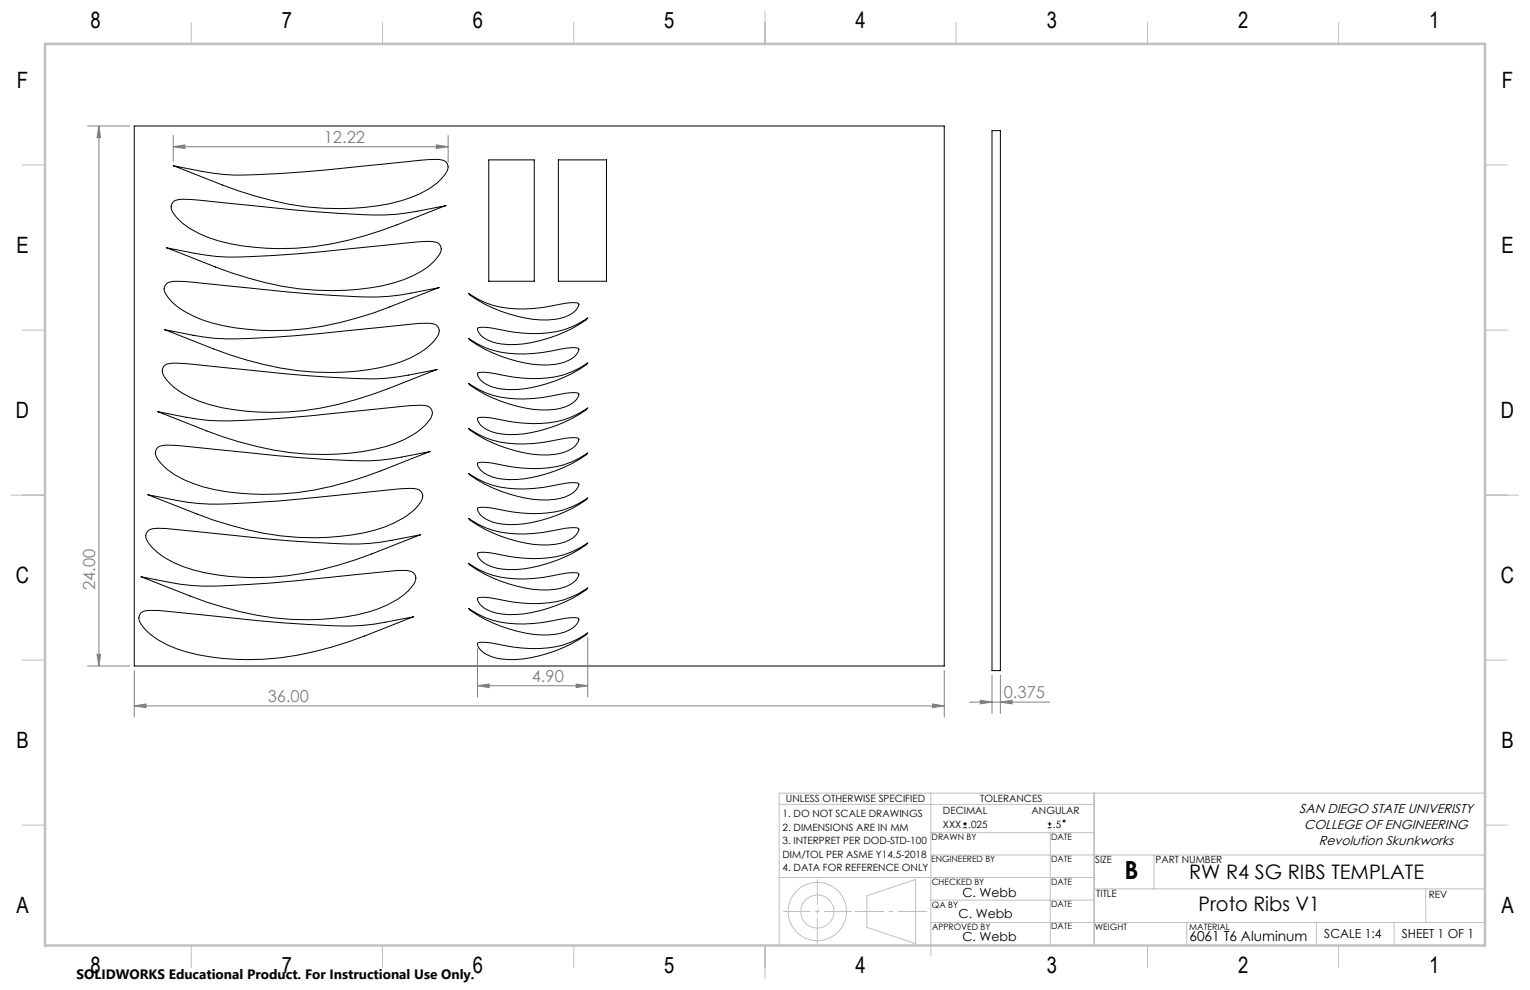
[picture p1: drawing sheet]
<svg xmlns="http://www.w3.org/2000/svg" width="432mm" height="279mm" viewBox="0 0 432 279" stroke-linecap="round" stroke-linejoin="round" font-family="sans-serif">
<g fill="none" stroke="#000" stroke-width=".28">
<path d="M37.9 35.6h228.6v152.4h-228.6zM280 36.9h2.3v152.4h-2.3zM48.9 46.8a80.4 80.4 0 0 0 20.5 2.6l3.1-.1a665.2 665.2 0 0 0 46.2-4.1 16.6 16.6 0 0 1 6.6 .1 2.22 2.22 0 0 1 .5 3.6 18.6 18.6 0 0 1-10 6.9 69.3 69.3 0 0 1-34.2 1.8 111.3 111.3 0 0 1-18.8-5.4zM49 56.8l.5-.2a10.8 10.8 0 0 1 4.4-.3l19.8 2a334.1 334.1 0 0 0 34.7 2.4 91.7 91.7 0 0 0 17.5-2.7 159.5 159.5 0 0 1-32.7 10.9 70.6 70.6 0 0 1-34.3-1.8 20 20 0 0 1-10-7 2.37 2.37 0 0 1 .1-3.3zM137.9 45.1h12.9v34.3h-12.9zM157.6 45.1h13.6v34.3h-13.6zM47 69.9a80.4 80.4 0 0 0 20.5 2.6l3.1-.1a665.2 665.2 0 0 0 46.1-4 16.6 16.6 0 0 1 6.6 0 2.22 2.22 0 0 1 .6 3.6 18.6 18.6 0 0 1-10 7 69.4 69.4 0 0 1-34.3 1.8 111.3 111.3 0 0 1-18.8-5.4zM46.4 93a80.4 80.4 0 0 0 20.5 2.6l3.1-.1a665.2 665.2 0 0 0 46.2-4l2.2-.2a8.6 8.6 0 0 1 4.8 .5 2.32 2.32 0 0 1 .2 3.3 19.5 19.5 0 0 1-10.1 7 71.5 71.5 0 0 1-39 .7 166.4 166.4 0 0 1-27.9-9.8zM47.1 80l.5-.3a10.8 10.8 0 0 1 4.3-.3l19.8 2a334.1 334.1 0 0 0 34.8 2.4 84.2 84.2 0 0 0 17.4-2.6 219.1 219.1 0 0 1-27.9 9.8 71.5 71.5 0 0 1-39-.8 19.6 19.6 0 0 1-10-6.9 2.24 2.24 0 0 1 .1-3.3zM132.2 95.5a24.5 24.5 0 0 0 15.6 4.4 57.9 57.9 0 0 0 11.8-1.6l2-.2a1.81 1.81 0 0 1 1.7 .3l-.2 1.1a7.8 7.8 0 0 1-6.5 3.3 37.5 37.5 0 0 1-24-6.8zM132.2 82.8a24.5 24.5 0 0 0 15.6 4.4 57.9 57.9 0 0 0 11.8-1.6l2-.2a1.81 1.81 0 0 1 1.7 .3l-.2 1.1a7.8 7.8 0 0 1-6.5 3.3 37.5 37.5 0 0 1-24-6.8zM134.9 92.5l1.6-.1 2 .1a43.2 43.2 0 0 0 20.6 .6 25.4 25.4 0 0 0 6.8-3.4 33.1 33.1 0 0 1-13.6 6.5 21.9 21.9 0 0 1-14.8-.3 3.9 3.9 0 0 1-2.7-3.3z"/>
<path d="M44.4 116.2a80.4 80.4 0 0 0 20.6 2.6l3.1-.1a665.2 665.2 0 0 0 46.1-4.1l2.2-.2a8.3 8.3 0 0 1 4.9 .6 2.32 2.32 0 0 1 .1 3.3 19.5 19.5 0 0 1-10 6.9 71.5 71.5 0 0 1-39 .8 166.4 166.4 0 0 1-28-9.8zM46.5 103.1l.5-.3a10.9 10.9 0 0 1 4.4-.2l19.8 1.9a332.5 332.5 0 0 0 34.7 2.4 91.9 91.9 0 0 0 17.5-2.6 159.5 159.5 0 0 1-32.7 10.8 73.7 73.7 0 0 1-31.5-.9 23.1 23.1 0 0 1-12.1-6.8 3.1 3.1 0 0 1-1-3.9zM132.2 108.2a24.5 24.5 0 0 0 15.6 4.4 57.9 57.9 0 0 0 11.8-1.6l2-.2a1.81 1.81 0 0 1 1.7 .3l-.2 1.1a7.8 7.8 0 0 1-6.5 3.3 37.5 37.5 0 0 1-24-6.8zM134.9 117.9l1.6-.1 2 .1a43.2 43.2 0 0 0 20.6 .6 25.4 25.4 0 0 0 6.8-3.4 33.1 33.1 0 0 1-13.6 6.5 21.9 21.9 0 0 1-14.8-.3 3.9 3.9 0 0 1-2.7-3.3zM134.9 105.2l1.6-.1 2 .1a43.2 43.2 0 0 0 20.6 .6 25.4 25.4 0 0 0 6.8-3.4 33.1 33.1 0 0 1-13.6 6.5 21.9 21.9 0 0 1-14.8-.3 3.9 3.9 0 0 1-2.7-3.3zM41.7 139.6a78.6 78.6 0 0 0 20.6 2.7l3.1-.1a701 701 0 0 0 46.1-4.1 16.6 16.6 0 0 1 6.6 0 2.25 2.25 0 0 1 .6 3.6 17.4 17.4 0 0 1-7.4 5.9 53.1 53.1 0 0 1-22.3 4.2 88.1 88.1 0 0 1-33.4-6.7zM44.6 126.2l.4-.3a10.8 10.8 0 0 1 4.4-.2l19.9 2a332.8 332.8 0 0 0 34.7 2.4 91.7 91.7 0 0 0 17.4-2.7 159.5 159.5 0 0 1-32.7 10.9 74.6 74.6 0 0 1-31.5-.9 23.4 23.4 0 0 1-12-6.9 3.1 3.1 0 0 1-1-3.9zM132.2 120.9a24.5 24.5 0 0 0 15.6 4.4 57.9 57.9 0 0 0 11.8-1.6l2-.2a1.81 1.81 0 0 1 1.7 .3l-.2 1.1a7.8 7.8 0 0 1-6.5 3.3 37.5 37.5 0 0 1-24-6.8zM132.2 133.6a24.5 24.5 0 0 0 15.6 4.4 57.9 57.9 0 0 0 11.8-1.6l2-.2a1.81 1.81 0 0 1 1.7 .3l-.2 1.1a7.8 7.8 0 0 1-6.5 3.3 37.5 37.5 0 0 1-24-6.8zM134.9 130.6l1.6-.1 2 .1a43.2 43.2 0 0 0 20.6 .6 25.4 25.4 0 0 0 6.8-3.4 33.1 33.1 0 0 1-13.6 6.5 21.9 21.9 0 0 1-14.8-.3 3.9 3.9 0 0 1-2.7-3.3zM41.9 149.7l.4-.3a14.2 14.2 0 0 1 6.6 0l8.8 .8a408.4 408.4 0 0 0 43.6 3.3 86.9 86.9 0 0 0 17.4-2.6 156.1 156.1 0 0 1-32.7 10.8 70.6 70.6 0 0 1-34.2-1.8 18.6 18.6 0 0 1-10.4-7.5 2.17 2.17 0 0 1 .5-2.7zM132.2 146.3a24.5 24.5 0 0 0 15.6 4.4 57.9 57.9 0 0 0 11.8-1.6l2-.2a1.81 1.81 0 0 1 1.7 .3l-.2 1.1a7.8 7.8 0 0 1-6.5 3.3 37.5 37.5 0 0 1-24-6.8z"/>
<path d="M132.2 159a24.5 24.5 0 0 0 15.6 4.4 57.9 57.9 0 0 0 11.8-1.6l2-.2a1.81 1.81 0 0 1 1.7 .3l-.2 1.1a7.8 7.8 0 0 1-6.5 3.3 37.5 37.5 0 0 1-24-6.8zM134.9 156l1.6-.1 2 .1a43.2 43.2 0 0 0 20.6 .6 25.4 25.4 0 0 0 6.8-3.4 33.1 33.1 0 0 1-13.6 6.5 21.9 21.9 0 0 1-14.8-.3 3.9 3.9 0 0 1-2.7-3.3zM134.9 143.3l1.6-.1 2 .1a43.2 43.2 0 0 0 20.6 .6 25.4 25.4 0 0 0 6.8-3.4 33.1 33.1 0 0 1-13.6 6.5 21.9 21.9 0 0 1-14.8-.3 3.9 3.9 0 0 1-2.7-3.3zM39.8 162.8a78.6 78.6 0 0 0 20.5 2.6l3.1-.1a730.1 730.1 0 0 0 46.2-4 14.9 14.9 0 0 1 6.6 0 2.23 2.23 0 0 1 .6 3.6 19.5 19.5 0 0 1-10.1 6.9 72.7 72.7 0 0 1-43.7-.5l-4.7-1.4zM39.9 172.9a4.2 4.2 0 0 1 2.7-.6h2.2l11 1.1a408.7 408.7 0 0 0 43.5 3.3 86.7 86.7 0 0 0 17.5-2.6 156.1 156.1 0 0 1-32.7 10.8 70.6 70.6 0 0 1-34.3-1.8 18.2 18.2 0 0 1-10.3-7.5 2.17 2.17 0 0 1 .4-2.7zM132.2 171.7a24.5 24.5 0 0 0 15.6 4.4 57.9 57.9 0 0 0 11.8-1.6l2-.2a1.81 1.81 0 0 1 1.7 .3l-.2 1.1a7.8 7.8 0 0 1-6.5 3.3 37.5 37.5 0 0 1-24-6.8zM134.9 168.7l1.6-.1 2 .1a43.2 43.2 0 0 0 20.6 .6 25.4 25.4 0 0 0 6.8-3.4 33.1 33.1 0 0 1-13.6 6.5 21.9 21.9 0 0 1-14.8-.3 3.9 3.9 0 0 1-2.7-3.3zM134.9 181.4l1.6-.1 2 .1a43.2 43.2 0 0 0 20.6 .6 25.4 25.4 0 0 0 6.8-3.4 33.1 33.1 0 0 1-13.6 6.5 21.9 21.9 0 0 1-14.8-.3 3.9 3.9 0 0 1-2.7-3.3zM271.8 233.6h1.1M271.8 232.5h1.1M272.3 232v1.1M295.7 233.6h1.1"/>
<path d="M295.7 232.5h1.1M296.2 232v1.1"/>
<circle cx="300.3" cy="231.7" r=".25"/>
</g>
<g fill="none" stroke="#808080" stroke-width=".28">
<path d="M24.7 35.6h11.9M27.9 35.6l.5 3.2h-1zM27.9 35.6v152.4M48.9 38.2v7.3M126.5 38.2v7.6M48.9 41.4l3.3-.5v1zM48.9 41.4h77.6M123.2 40.9l3.3 .5-3.3 .5zM165.9 179.9v16.8M24.7 188h11.9M27.4 184.6h1l-.5 3.4zM37.9 199.2l3.3-.5v1z"/>
<path d="M37.9 189.2v13.2M37.9 199.2h228.6M134.8 193.5l3.2-.5v1.1zM134.8 183v13.7M134.8 193.5h31.1M162.6 193l3.3 .5-3.3 .6zM263.2 198.7l3.3 .5-3.3 .5zM266.5 189.2v13.2M273.6 198.2h22.6M276.6 197.6l3.4 .6-3.4 .4zM280 190.5v10.8M282.3 198.2l3.3-.6v1z"/>
<path d="M282.3 190.5v10.8"/>
</g>
<g fill="none" stroke="#c0c0c0" stroke-width=".28">
<path d="M54 6.4v6.3M107.9 6.4v6.3M161.9 6.4v6.3M215.9 3.2v9.5M269.8 6.4v6.3M323.8 6.4v6.3M377.8 6.4v6.3M6.3 46.6h6.4M419.1 46.6h6.3M6.3 93.2h6.4M419.1 93.2h6.3M3.1 139.7h9.6"/>
<path d="M419.1 139.7h9.5M6.3 186.3h6.4M419.1 186.3h6.3M6.3 232.9h6.4M219.9 227h88.9M262.7 223.8v46M262.7 235h46.1M296.4 235v31.8M308.8 223.8v43M419.1 223.8h-199.2v43M419.1 232.9h6.3M219.9 247.6h88.9"/>
<path d="M244.7 252.8l13.7-4.6v18.1l-13.7-4.6zM262.7 241.3h156.4M262.7 254h46.1M308.8 250.9h110.3M325.7 241.3v9.6M402.4 250.9v9.4M54 266.7v6.4M107.9 266.7v6.4M161.9 266.7v6.4M215.9 266.7v9.6M262.7 260.3h156.4M323.8 266.7v6.4"/>
<path d="M334.9 260.3v6.5M371.5 260.3v6.5M377.8 266.7v6.4M393.5 260.3v6.5"/>
<circle cx="230.7" cy="257.2" r="4.7"/>
<circle cx="230.7" cy="257.3" r="8.2"/>
</g>
<path d="M230.7 248.2v18.1" fill="none" stroke="#c0c0c0" stroke-width=".28" stroke-dasharray="15.2 1.3 1.3 1.3" stroke-dashoffset="8.1" stroke-linecap="butt"/>
<path d="M221.1 257.2h19.2" fill="none" stroke="#c0c0c0" stroke-width=".28" stroke-dasharray="15.2 1.3 1.3 1.3" stroke-dashoffset="7.5" stroke-linecap="butt"/>
<path d="M241.2 257.2h20.5" fill="none" stroke="#c0c0c0" stroke-width=".28" stroke-dasharray="15.2 1.3 1.3 1.3" stroke-dashoffset="6.9" stroke-linecap="butt"/>
<path d="M12.7 12.4h406.4v254.4h-406.4z" fill="none" stroke="#c0c0c0" stroke-width=".7"/>
<g fill="#808080">
<path d="M282.3 198.2l3.3-.6v1zM276.6 197.6l3.4 .6-3.4 .4z"/>
<path d="M37.9 199.2l3.3-.5v1zM263.2 198.7l3.3 .5-3.3 .5zM48.9 41.4l3.3-.5v1zM123.2 40.9l3.3 .5-3.3 .5zM134.8 193.5l3.2-.5v1.1zM162.6 193l3.3 .5-3.3 .6z"/>
<path d="M27.9 35.6l.5 3.2h-1zM27.4 184.6h1l-.5 3.4z"/>
</g>
<text font-size="7.1" x="317.4" y="248">B</text>
<g font-size="6.3">
<text x="25.5" y="8">8</text>
<text x="79.5" y="8">7</text>
<text x="133.5" y="8">6</text>
<text x="187.5" y="8">5</text>
<text x="241.4" y="8">4</text>
<text x="295.4" y="8">3</text>
<text x="349.4" y="8">2</text>
<text x="403.4" y="8">1</text>
<text x="4.8" y="24.9">F</text>
<text x="423.9" y="24.9">F</text>
<text x="4.6" y="71.5">E</text>
<text x="423.7" y="71.5">E</text>
<text x="4.5" y="118.1">D</text>
<text x="423.6" y="118.1">D</text>
<text x="4.5" y="164.6">C</text>
<text x="423.6" y="164.6">C</text>
<text x="4.6" y="211.2">B</text>
<text x="423.7" y="211.2">B</text>
<text x="4.6" y="257.8">A</text>
<text x="423.7" y="257.8">A</text>
<text x="25.5" y="274.7">8</text>
<text x="79.5" y="274.7">7</text>
<text x="133.5" y="274.7">6</text>
<text x="187.5" y="274.7">5</text>
<text x="241.4" y="274.7">4</text>
<text x="295.4" y="274.7">3</text>
<text x="349.4" y="274.7">2</text>
<text x="403.4" y="274.7">1</text>
</g>
<g font-size="5.6">
<text x="335.6" y="248">RW R4 SG RIBS TEMPLATE</text>
<text x="338.3" y="257.2">Proto Ribs V1</text>
</g>
<g font-size="4.7" fill="#808080">
<text x="91.4" y="40.4">12.22</text>
<text x="26.9" y="166.5" transform="rotate(-90 26.9 166.5)">24.00</text>
<text x="150.1" y="192.5">4.90</text>
<text x="283.3" y="197.1">0.375</text>
<text x="75.6" y="198.2">36.00</text>
</g>
<text font-size="3.9" x="335.7" y="265.5">6061 T6 Aluminum</text>
<text font-size="3.8" x="21.6" y="276.3">SOLIDWORKS Educational Product. For Instructional Use Only.</text>
<g font-size="3.7">
<text x="366.7" y="229.3">SAN DIEGO STATE UNIVERISTY</text>
<text x="368.1" y="233.8">COLLEGE OF ENGINEERING</text>
<text x="372.2" y="238.4">Revolution Skunkworks</text>
</g>
<g font-size="3.5">
<text x="271.6" y="253.2">C. Webb</text>
<text x="270.5" y="259.2">C. Webb</text>
<text x="271.6" y="265.7">C. Webb</text>
<text x="373.8" y="264.7">SCALE 1:4</text>
<text x="395.6" y="264.7">SHEET 1 OF 1</text>
</g>
<g font-size="2.8">
<text x="221.8" y="226.4">UNLESS OTHERWISE SPECIFIED</text>
<text x="276.6" y="226.4">TOLERANCES</text>
<text x="220.8" y="230.6">1. DO NOT SCALE DRAWINGS</text>
<text x="266.1" y="229.8">DECIMAL</text>
<text x="266.1" y="233.6">XXX</text>
<text x="273.3" y="233.6">.025</text>
<text x="291.1" y="229.8">ANGULAR</text>
<text x="297.2" y="233.6">.5</text>
<text x="220.8" y="234.5">2. DIMENSIONS ARE IN MM</text>
<text x="220.8" y="238.3">3. INTERPRET PER DOD-STD-100</text>
<text x="220.8" y="242.1">DIM/TOL PER ASME Y14.5-2018</text>
<text x="220.8" y="245.9">4. DATA FOR REFERENCE ONLY</text>
<text x="309.1" y="243.5">SIZE</text>
<text x="326.1" y="243.5">PART NUMBER</text>
<text x="309.4" y="253.2">TITLE</text>
<text x="403.2" y="253.5">REV</text>
</g>
<g font-size="2.5">
<text x="262.9" y="237">DRAWN BY</text>
<text x="296.6" y="236.9">DATE</text>
<text x="262.8" y="243.2">ENGINEERED BY</text>
<text x="296.6" y="243.2">DATE</text>
<text x="262.9" y="249.7">CHECKED BY</text>
<text x="296.6" y="249.6">DATE</text>
<text x="263" y="256.1">QA BY</text>
<text x="296.6" y="256">DATE</text>
<text x="263.1" y="262.4">APPROVED BY</text>
<text x="296.6" y="262.3">DATE</text>
<text x="309" y="262.4">WEIGHT</text>
<text x="335.6" y="262.4">MATERIAL</text>
</g>
</svg>
